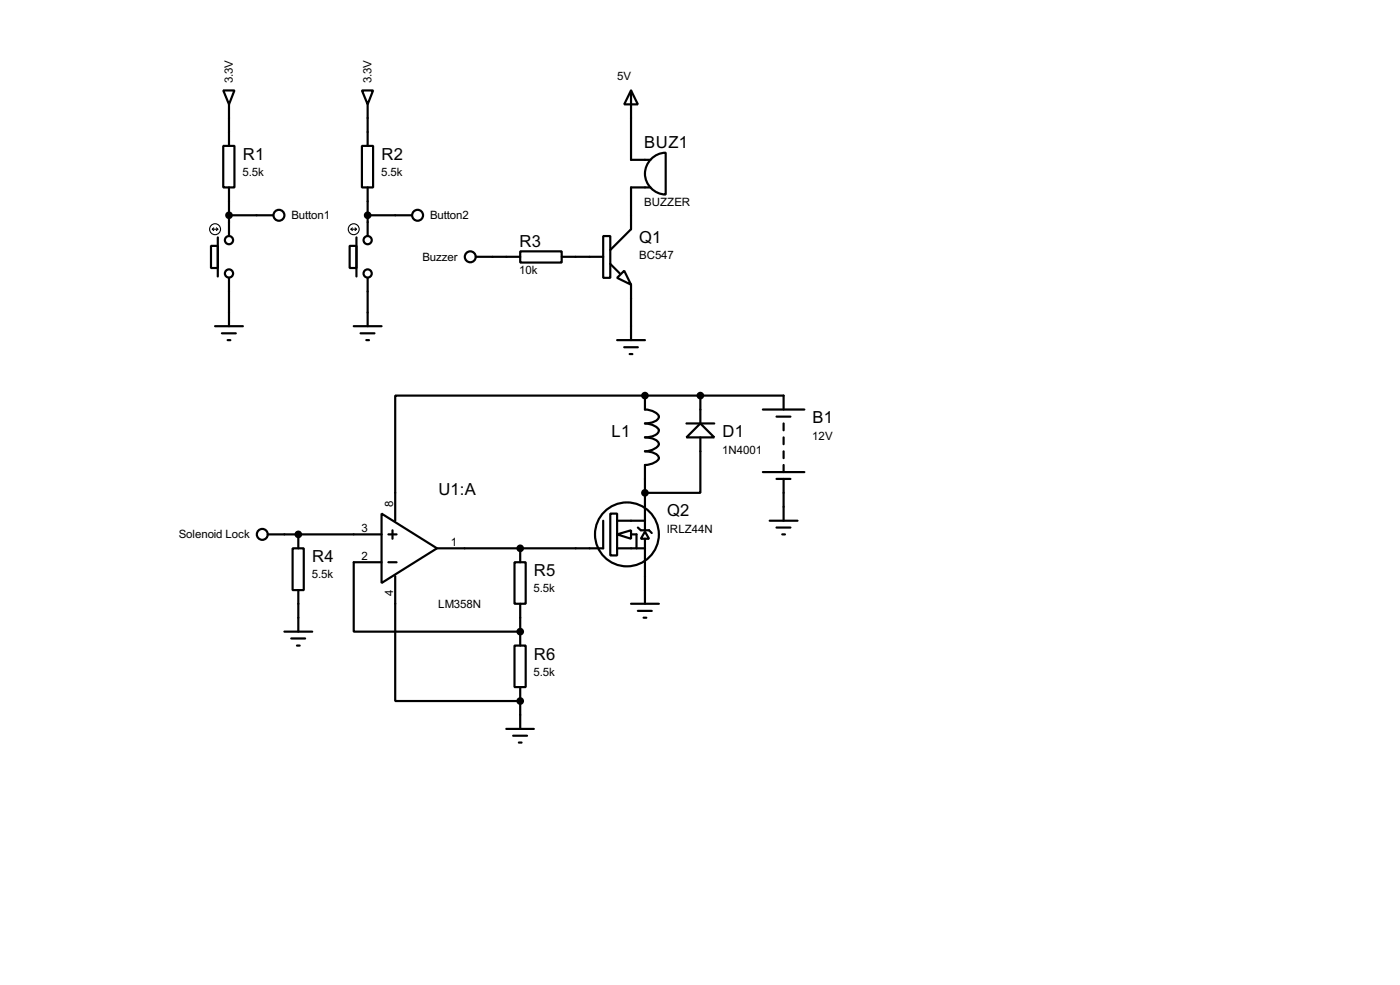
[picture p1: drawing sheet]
<svg xmlns="http://www.w3.org/2000/svg" width="256mm" height="180mm" viewBox="0 0 256 180" stroke-linecap="round" stroke-linejoin="round" font-family="sans-serif">
<g fill="none" stroke="#000" stroke-width=".4">
<path d="M40.9 16.6h2.1l-1 2.5zM42 19.1v7.6M66.3 16.6h2.1l-1 2.5zM67.4 19.1v7.6M115.6 16.6l1.3 2.5h-2.5zM115.6 16.6v12.7h3.6M40.9 26.7h2.1v7.6h-2.1zM42 34.3v8.9M42 39.4h8.1M66.3 26.7h2.1v7.6h-2.1zM67.4 34.3v8.9M67.4 39.4h8.1"/>
<path d="M119.2 34.3h-3.6v7.7l-3.8 3.8M119.3 29.1a3.8 3.8 0 0 1 2.7-1.1v7.6a3.8 3.8 0 0 1-3.5-2.4 3.8 3.8 0 0 1 .8-4.1zM38.7 45h1.2v4.1h-1.2zM39.4 59.7h5.1M39.9 43.5v7.1M42 50.9v8.8M64.1 45h1.2v4.1h-1.2zM64.8 59.7h5.1M65.3 43.5v7.1M67.4 50.9v8.8M87.2 47h8.1M95.3 46h7.6v2.1h-7.6z"/>
<path d="M102.9 47h7.6M110.5 43.2h1.3v7.7h-1.3zM111.8 48.3l1.8 1.8M113.1 50.9l1.3-1.3 1.2 2.5zM115.6 52.1v10.2M40.7 61h2.5M41.7 62.3h.5M66.1 61h2.5M67.1 62.3h.5M113.1 62.3h5.1M114.4 63.6h2.5M115.4 64.8h.5"/>
<path d="M118.2 72.4h-45.8v22.9M118.2 72.4v2.6a2.67 2.67 0 0 1 2.5 1.3 1.5 1.5 0 0 1-1.3 1l-1.2 .2a2.75 2.75 0 0 1 2.5 1.3 1.5 1.5 0 0 1-1.3 1.1l-1.2 .2a3.3 3.3 0 0 1 2.4 .8 .89 .89 0 0 1-.7 1.2l-1.1 .4-.6 .1a3.3 3.3 0 0 1 2.4 .9l.1 .4a2.75 2.75 0 0 1-2.5 1.2v7.7M118.2 72.4h25.4v2.6M125.8 77.5h5.1M128.3 77.5l2.6 2.6h-5.1zM128.3 72.4v5.1M139.8 75h7.6M142.3 76.3h2.5M143.6 77.5v1.3M49.1 97.8h20.8M54.7 97.8v2.6M69.9 94l10.2 6.4-10.2 6.3z"/>
<path d="M71.2 97.8h1.5M71.9 97.1v1.5M110.5 95.3v5.1h-30.4M111.8 94h1.3v7.7h-1.3zM113.1 97.8l2.5-.7v1.5zM113.1 95.3h5.1M115.6 97.8h1v2.6M116.9 96.6l.5 .5h1.5l.5 .5M118.2 97.3l.7 1.3h-1.5zM118.2 93v4.1M118.2 98.6v11.9M128.3 80.1v10.1h-10.1"/>
<path d="M139.8 86.4h7.6M141 95.3h5.1M142.3 87.7h2.5M142.3 96.6h2.5M143.3 97.8h.5M143.6 80.1v1.2M143.6 82.6v1.3M143.6 85.1v1.3M143.6 87.7v7.6M52.1 115.6h5.1M53.4 116.9h2.5M53.6 100.4h2.1v7.6h-2.1z"/>
<path d="M54.4 118.2h.5M54.7 108v7.6M69.9 102.9h-5.1v12.7h30.5M71.2 102.9h1.5M72.4 105.5v22.8h22.9M94.3 102.9h2v7.6h-2zM94.3 118.2h2v7.6h-2zM95.3 100.4v2.5M95.3 110.5v7.7M113.1 100.4h5.1M115.6 110.5h5.1M116.9 111.8h2.5"/>
<path d="M117.9 113.1h.5M92.8 133.4h5M94 134.7h2.6M95.1 135.9h.5M95.3 125.8v7.6"/>
<circle cx="51.1" cy="39.4" r="1"/>
<circle cx="76.5" cy="39.4" r="1"/>
<circle cx="41.9" cy="50.1" r=".75"/>
<circle cx="41.9" cy="44" r=".75"/>
<circle cx="67.3" cy="44" r=".75"/>
<circle cx="67.3" cy="50.1" r=".75"/>
<circle cx="86.1" cy="47" r="1"/>
<circle cx="48" cy="97.8" r="1"/>
<circle cx="114.8" cy="97.8" r="5.9"/>
</g>
<g fill="#000">
<circle cx="118.2" cy="72.4" r=".2"/>
<circle cx="54.7" cy="97.8" r=".2"/>
<circle cx="118.2" cy="90.2" r=".2"/>
<circle cx="95.3" cy="100.4" r=".2"/>
<circle cx="95.3" cy="115.6" r=".2"/>
<circle cx="95.3" cy="128.3" r=".2"/>
</g>
<g fill="none" stroke="#000" stroke-width=".2">
<path d="M38.9 42h1M38.9 42l.3 .2M39.2 41.7l-.3 .3M39.7 41.7l.2 .3M39.9 42l-.2 .2M64.3 42h1M64.3 42l.3 .2M64.6 41.7l-.3 .3M65.1 41.7l.2 .3M65.3 42l-.2 .2"/>
<circle cx="39.4" cy="42" r="1"/>
<circle cx="64.8" cy="42" r="1"/>
</g>
<g fill="#000" stroke="#000" stroke-width=".4">
<circle cx="41.9" cy="39.4" r=".5"/>
<circle cx="67.3" cy="39.4" r=".5"/>
<circle cx="118.1" cy="72.4" r=".5"/>
<circle cx="128.3" cy="72.4" r=".5"/>
<circle cx="54.6" cy="97.8" r=".5"/>
<circle cx="118.1" cy="90.2" r=".5"/>
<circle cx="95.3" cy="115.6" r=".5"/>
<circle cx="95.3" cy="100.4" r=".5"/>
<circle cx="95.3" cy="128.3" r=".5"/>
</g>
<g font-size="3.4">
<text x="44.5" y="29.3">R1</text>
<text x="69.9" y="29.3">R2</text>
<text x="118" y="27.2">BUZ1</text>
<text x="95.2" y="45.2">R3</text>
<text x="117.1" y="44.5">Q1</text>
<text x="148.9" y="77.5">B1</text>
<text x="112.1" y="80.1">L1</text>
<text x="132.4" y="80.1">D1</text>
<text x="80.3" y="90.7">U1:A</text>
<text x="122.2" y="94.5">Q2</text>
<text x="57.2" y="102.9">R4</text>
<text x="97.8" y="105.5">R5</text>
<text x="97.8" y="120.7">R6</text>
</g>
<g font-size="2.4">
<text x="42.7" y="15.2" transform="rotate(-90 42.7 15.2)">3.3V</text>
<text x="68.1" y="15.2" transform="rotate(-90 68.1 15.2)">3.3V</text>
<text x="113.1" y="14.7">5V</text>
<text x="44.5" y="32.2">5.5k</text>
<text x="69.9" y="32.2">5.5k</text>
<text x="53.4" y="40.1">Button1</text>
<text x="78.8" y="40.1">Button2</text>
<text x="118" y="37.7">BUZZER</text>
<text x="77.4" y="47.7">Buzzer</text>
<text x="117.1" y="47.4">BC547</text>
<text x="95.1" y="50.1">10k</text>
<text x="132.3" y="83">1N4001</text>
<text x="148.8" y="80.4">12V</text>
<text x="72" y="92.8" transform="rotate(-90 72 92.8)">8</text>
<text x="32.7" y="98.5">Solenoid Lock</text>
<text x="66.2" y="97.4">3</text>
<text x="82.6" y="100">1</text>
<text x="122.2" y="97.5">IRLZ44N</text>
<text x="57.2" y="105.9">5.5k</text>
<text x="66.2" y="102.5">2</text>
<text x="72" y="109.2" transform="rotate(-90 72 109.2)">4</text>
<text x="80.3" y="111.4">LM358N</text>
<text x="97.8" y="108.4">5.5k</text>
<text x="97.8" y="123.7">5.5k</text>
</g>
</svg>
